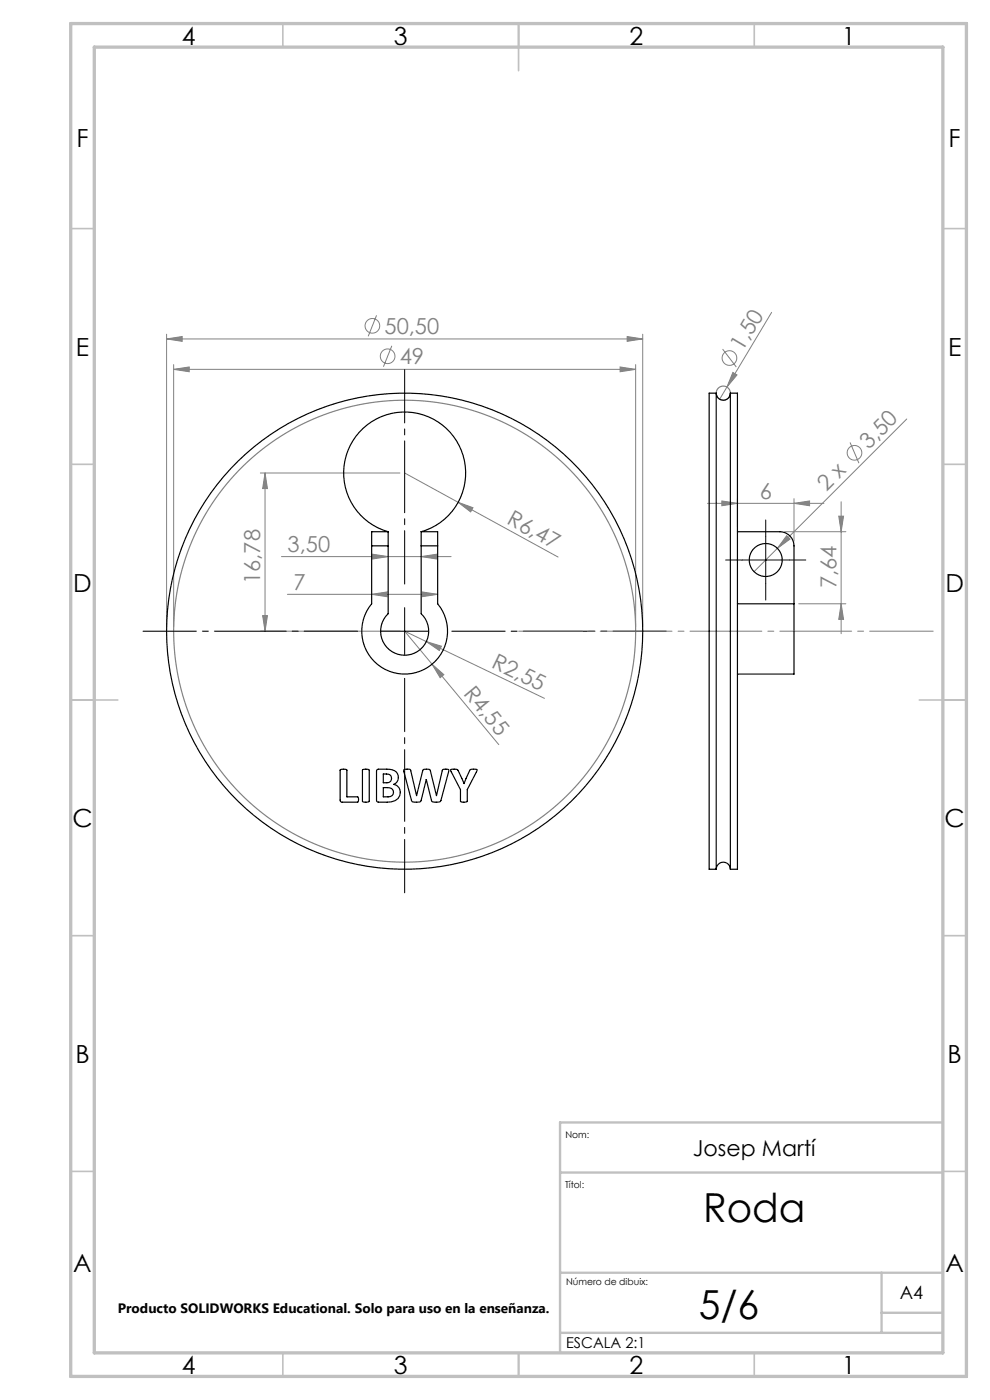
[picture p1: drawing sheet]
<svg xmlns="http://www.w3.org/2000/svg" width="210mm" height="297mm" viewBox="0 0 210 297" stroke-linecap="round" stroke-linejoin="round" font-family="sans-serif">
<g fill="none" stroke="#808080" stroke-width=".21">
<path d="M35.3 71.9l3.3-.5v1zM35.3 70.9v62M35.3 71.9h101M36.8 78.4l3.3-.5v1zM36.8 77.4v55.5M36.8 78.4h98M79.9 66.9l-1.8 4.4M83.1 73.4l-1.8 4.4M131.5 77.9l3.3 .5-3.3 .5zM133 71.4l3.3 .5-3.3 .5zM134.8 77.4v55.5M136.3 70.9v62"/>
<path d="M153.3 74.1l2.9 3.8M155.5 79l.8 .5-2.1 2.6zM163.7 66.3l-9.5 15.8M154.2 82.1l-1.5 2.6M180.3 93.9l1.9 4.4M192.3 88.9l-32.3 32.4M55.2 100.3h29.6M56.2 100.3v33.6M56.2 100.3l.5 3.3h-1zM59.7 118.1h36M79 117.6l3.3 .5-3.3 .5zM85.8 100.3l32.6 17.9"/>
<path d="M89.3 118.1l3.3-.5v1zM97.2 106.6l3.1 1.1-.5 .9zM150.1 106.8h24.7M153.1 106.3l3.3 .5-3.3 .5zM156.4 105.8v6M166.4 112.8h13M166.9 113.6l.7 .8-2.7 1.9zM168.4 106.8l3.3-.5v1zM168.4 105.8v9M177.9 109.5h1l-.5 3.3zM178.4 106.5v27.9M55.2 133.9h29.6"/>
<path d="M55.7 130.6h1l-.5 3.3zM61 126.1h31.8M78.8 126.1l3.3-.5v1zM89.5 125.6l3.3 .5-3.3 .5zM90.4 136.1l3.2 1-.4 .9zM169.4 128.1h10M178.4 128.1l.5 3.3h-1zM91.6 140.9l2.5 2.2-.7 .7zM115.5 148.2l-29.7-14.3 20 24.1"/>
<circle cx="79" cy="69.1" r="1.56"/>
<circle cx="82.2" cy="75.6" r="1.56"/>
<circle cx="154.7" cy="76" r="1.56"/>
<circle cx="181.3" cy="96.1" r="1.56"/>
</g>
<g fill="none" stroke="#808080" stroke-width=".25">
<circle cx="153.4" cy="83.4" r="1.5"/>
<circle cx="85.8" cy="133.9" r="49"/>
</g>
<g fill="none" stroke="#c0c0c0" stroke-width=".35">
<path d="M60 5v5M110 5v10M160 5v5M15 48.5h5M200 48.5h5M15 98.5h5M200 98.5h5M15 148.5h10M195 148.5h10M15 198.5h5M200 198.5h5M15 248.5h5"/>
<path d="M200 248.5h5M60 287v5M110 287v5M160 287v5"/>
</g>
<path d="M200 238.1h-81.2v48.9M118.8 248.8h81.2M118.8 270h81.2M187 270v12.8M187 278.5h13M118.8 282.8h81.2" fill="none" stroke="#c0c0c0" stroke-width=".5"/>
<path d="M15 5h190v287h-190zM20 10h180v277h-180z" fill="none" stroke="#c0c0c0" stroke-width=".7"/>
<path d="M157.4 118.8h-3.5M162.4 113.8v-3.5M167.4 118.8h3.5M162.4 123.8v3.5" fill="none" stroke="#000" stroke-width=".21" stroke-dasharray="15.2 1.3 1.3 1.3"/>
<path d="M157.4 118.8h10M162.4 113.8v10M80.8 133.9h10M85.8 128.9v10" fill="none" stroke="#000" stroke-width=".21"/>
<path d="M75.8 133.9h-45.5M85.8 123.9v-45.5M95.8 133.9h45.5M85.8 143.9v45.5" fill="none" stroke="#000" stroke-width=".21" stroke-dasharray="15.2 1.3 1.3 1.3" stroke-dashoffset="3.9"/>
<path d="M198 133.9h-88" fill="none" stroke="#808080" stroke-width=".21" stroke-dasharray="15.2 1.3 1.3 1.3" stroke-dashoffset="1.7"/>
<g fill="#808080">
<path d="M166.9 113.6l.7 .8-2.7 1.9z"/>
<path d="M155.5 79l.8 .5-2.1 2.6z"/>
<path d="M91.6 140.9l2.5 2.2-.7 .7z"/>
<path d="M97.2 106.6l3.1 1.1-.5 .9z"/>
<path d="M90.4 136.1l3.2 1-.4 .9z"/>
<path d="M89.3 118.1l3.3-.5v1zM79 117.6l3.3 .5-3.3 .5z"/>
<path d="M153.1 106.3l3.3 .5-3.3 .5zM168.4 106.8l3.3-.5v1zM35.3 71.9l3.3-.5v1zM133 71.4l3.3 .5-3.3 .5zM36.8 78.4l3.3-.5v1zM131.5 77.9l3.3 .5-3.3 .5z"/>
<path d="M56.2 100.3l.5 3.3h-1zM55.7 130.6h1l-.5 3.3z"/>
<path d="M177.9 109.5h1l-.5 3.3zM178.4 128.1l.5 3.3h-1z"/>
<path d="M78.8 126.1l3.3-.5v1zM89.5 125.6l3.3 .5-3.3 .5z"/>
</g>
<g fill="none" stroke="#000" stroke-width=".25">
<path d="M151.9 83.4a1.5 1.5 0 0 0 1.5 1.5 1.5 1.5 0 0 0 1.5-1.5M151.9 83.4v101M151.9 83.4h-1.5v101h1.5M154.9 83.4v101M154.9 83.4h1.5v101h-1.5M78.8 115.8v12.3a9.1 9.1 0 0 0 .8 12.4 9.1 9.1 0 0 0 12.5 0 9.1 9.1 0 0 0 .7-12.4v-12.3M78.8 115.8h3.5M82.3 115.8v14.4a5.1 5.1 0 0 0-.1 7.3 5.1 5.1 0 0 0 7.3 0 5.1 5.1 0 0 0-.2-7.3v-14.4M82.3 112.8v3M82.3 112.8h-3.5v3M82.3 112.8a12.9 12.9 0 0 1-7-19.9 12.9 12.9 0 0 1 21.1 0 12.9 12.9 0 0 1-7.1 19.9M89.3 112.8v3"/>
<path d="M89.3 112.8h3.5v3M89.3 115.8h3.5M156.4 112.8h9a3 3 0 0 1 3 3v12.3M156.4 128.1h12M168.4 128.1v14.9h-12M72.2 163.3a1.13 1.13 0 0 1 1.4 .1v5.6h2.2a.84 .84 0 0 1 0 1.2h-3.2l-.4-.2zM76.9 163.3a1.14 1.14 0 0 1 1.4 .1v6.6a1.11 1.11 0 0 1-1.4 0zM80 163.3l.3-.1a5.4 5.4 0 0 1 3.8 .6 1.64 1.64 0 0 1-.6 2.6 1.89 1.89 0 0 1 1.4 2.1 1.89 1.89 0 0 1-1.9 1.6l-2.7 .1-.4-.2v-6.4zM81.3 167.1a1.92 1.92 0 0 1 2.1 .6 .97 .97 0 0 1-1.1 1.3h-1zM81.3 164.2a1.29 1.29 0 0 1 1.8 .9 .88 .88 0 0 1-1 1h-.8zM88.4 168.8h.1M88.4 168.8l1.3-5.4a1.55 1.55 0 0 1 1.6 0l1.3 5.4"/>
<path d="M90.4 165.4l-1.1 4.5a2.07 2.07 0 0 1-2 0l-1.6-6.2-.1-.3 .2-.2h1l.3 .2 1.3 5.4M90.4 165.4h.1M90.4 165.4l1.2 4.5a1.97 1.97 0 0 0 1.9 0l1.7-6.1-.1-.6h-1l-.3 .2-1.2 5.4M92.6 168.8h.1M95.6 163.2h.4a1.04 1.04 0 0 1 1.2 .2l1.2 2.8 1.2-2.7a1.59 1.59 0 0 1 1.6-.2l-2.1 4.2v2.5a1.11 1.11 0 0 1-1.4 0v-2.5l-2-3.8zM98.4 166.2h.1M151.9 184.4a1.5 1.5 0 0 1 1.5-1.5 1.5 1.5 0 0 1 1.5 1.5"/>
<circle cx="162.4" cy="118.8" r="3.5"/>
<circle cx="85.8" cy="133.9" r="50.5"/>
</g>
<g font-size="8.5">
<text x="149.1" y="259.3">Roda</text>
<text x="148.2" y="279.7">5/6</text>
</g>
<g font-size="5.3">
<text x="38.5" y="9.5">4</text>
<text x="83.5" y="9.5">3</text>
<text x="133.6" y="9.5">2</text>
<text x="178.6" y="9.5">1</text>
<text x="16.2" y="31.2">F</text>
<text x="201.2" y="31.2">F</text>
<text x="16.1" y="75.5">E</text>
<text x="201.1" y="75.5">E</text>
<text x="15.5" y="125.5">D</text>
<text x="200.5" y="125.5">D</text>
<text x="15.4" y="175.5">C</text>
<text x="200.4" y="175.5">C</text>
<text x="16" y="225.5">B</text>
<text x="201" y="225.5">B</text>
<text x="15.5" y="269.7">A</text>
<text x="200.5" y="269.7">A</text>
<text x="38.5" y="291.5">4</text>
<text x="83.5" y="291.5">3</text>
<text x="133.6" y="291.5">2</text>
<text x="178.6" y="291.5">1</text>
</g>
<g font-size="4.7" fill="#808080">
<text x="81.6" y="70.8">50,50</text>
<text x="84.8" y="77.3">49</text>
<text x="157.5" y="74.6" transform="rotate(-59 157.5 74.6)">1,50</text>
<text x="184.3" y="95.5" transform="rotate(-45 184.3 95.5)">3,50</text>
<text x="161.2" y="105.8">6</text>
<text x="175.3" y="104.4" transform="rotate(-45 175.3 104.4)">2 x</text>
<text x="107.3" y="111" transform="rotate(29 107.3 111)">R6,47</text>
<text x="61" y="117.1">3,50</text>
<text x="55.2" y="123.9" transform="rotate(-90 55.2 123.9)">16,78</text>
<text x="62.3" y="125.1">7</text>
<text x="177.4" y="124.7" transform="rotate(-90 177.4 124.7)">7,64</text>
<text x="104" y="141.5" transform="rotate(26 104 141.5)">R2,55</text>
<text x="98.2" y="147.2" transform="rotate(50 98.2 147.2)">R4,55</text>
</g>
<text font-size="4.7" x="147" y="245.3">Josep Martí</text>
<text font-size="3.9" x="190.9" y="275.5">A4</text>
<text font-size="3.2" x="120.1" y="286">ESCALA 2:1</text>
<text font-size="2.9" x="25" y="278.6">Producto SOLIDWORKS Educational. Solo para uso en la enseñanza.</text>
<g font-size="2">
<text x="120" y="241.4">Nom:</text>
<text x="119.9" y="251.9">Títol:</text>
<text x="120.1" y="272.5">Número de dibuix:</text>
</g>
</svg>
